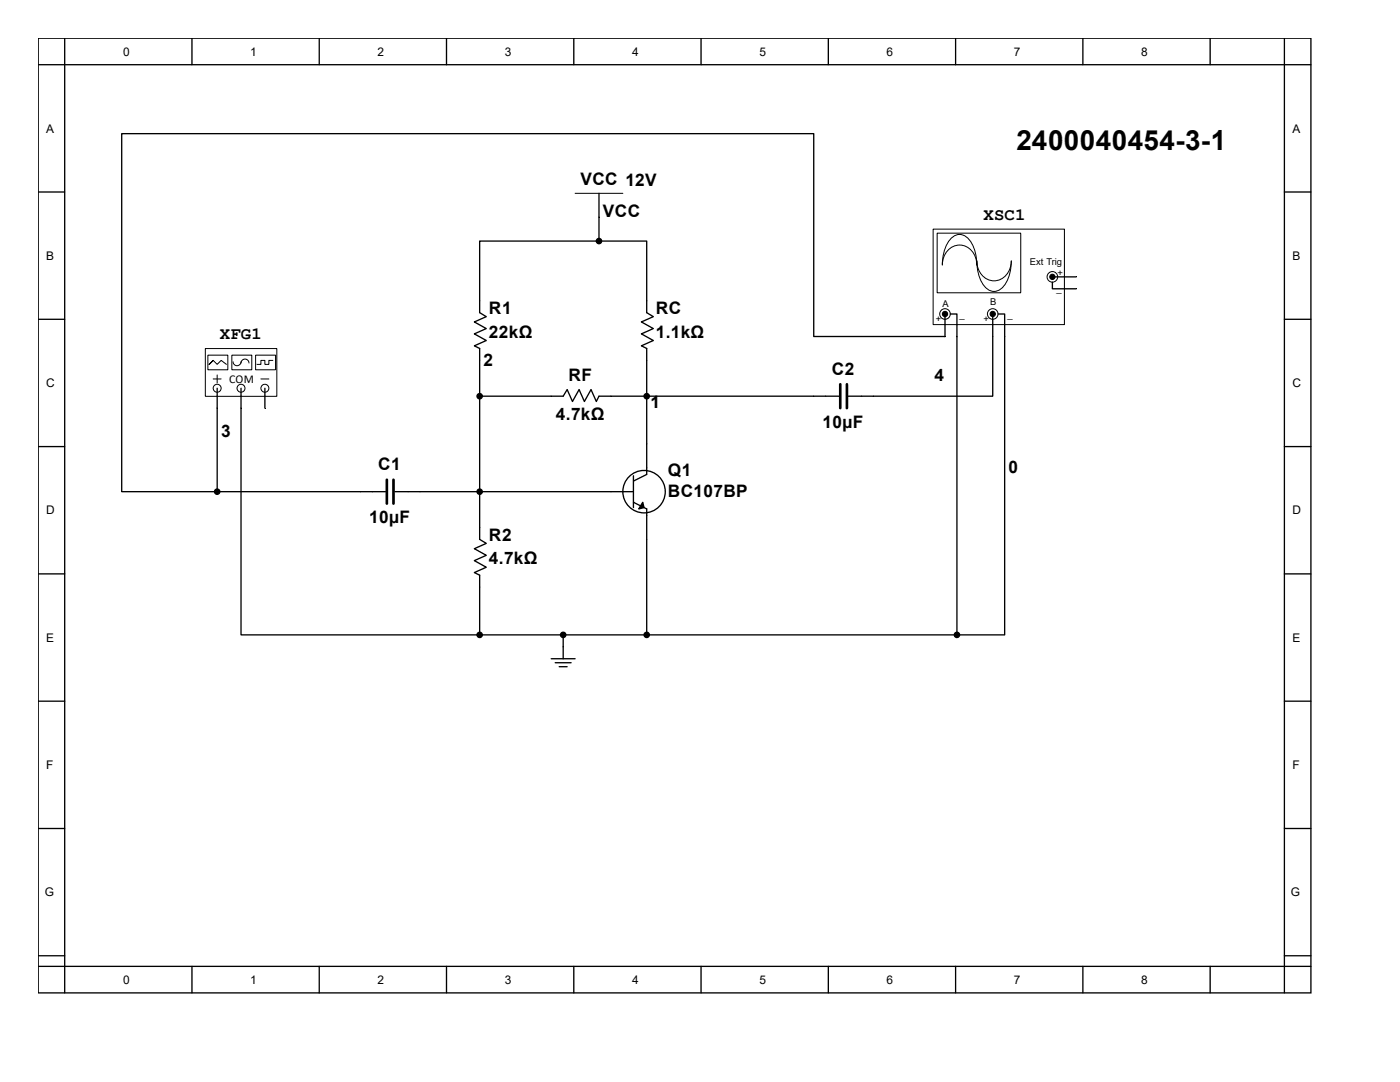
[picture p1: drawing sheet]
<svg xmlns="http://www.w3.org/2000/svg" width="279mm" height="216mm" viewBox="0 0 279 216" stroke-linecap="round" stroke-linejoin="round" font-family="sans-serif">
<g fill="none" stroke="#000" stroke-width=".26">
<path d="M7.6 7.6h254v190.5h-254zM7.6 12.9h254M12.9 7.6v190.5M38.3 7.6v5.3M63.7 7.6v5.3M89.1 7.6v5.3M114.5 7.6v5.3M139.9 7.6v5.3M165.3 7.6v5.3M190.7 7.6v5.3M216.1 7.6v5.3M241.5 7.6v5.3"/>
<path d="M256.3 7.6v190.5M7.6 38.3h5.3M256.3 38.3h5.3M7.6 63.7h5.3M95.7 60v2.4l1.3 .8-2.3 1 2.3 1.4-2.3 1 2.3 1.3-2.3 1.1 1 .5v2.4M110 79.1h2.4l.8-1.4 1 2.4 1.4-2.4 1 2.4 1.4-2.4 1 2.4 .5-1h2.4M129.1 60v2.4l1.3 .8-2.4 1 2.4 1.4-2.4 1 2.4 1.3-2.4 1.1 1.1 .5v2.4M162.4 79.1h5M169.3 79.1h5M256.3 63.7h5.3M7.6 89.1h5.3M71.9 98.1h5"/>
<path d="M78.8 98.1h5M121.9 98.1h4.5M126.4 94.9v6.4M129.1 88.6v6.1l-2.7 1.3M256.3 89.1h5.3M7.6 114.5h5.3M95.7 105.3v2.3l1.3 .8-2.3 1.1 2.3 1.3-2.3 1.1 2.3 1.3-2.3 1 1 .6v2.4M126.4 100.2l2.7 1.3v6.1M256.3 114.5h5.3M7.6 139.9h5.3M110 131.4h4.8M110.8 132.2h3.2"/>
<path d="M111.6 133h1.6M112.4 129.1v2.3M256.3 139.9h5.3M7.6 165.3h5.3M256.3 165.3h5.3M7.6 190.7h5.3M7.6 192.8h254M38.3 192.8v5.3M63.7 192.8v5.3M89.1 192.8v5.3M114.5 192.8v5.3M139.9 192.8v5.3"/>
<path d="M165.3 192.8v5.3M190.7 192.8v5.3M216.1 192.8v5.3M241.5 192.8v5.3M256.3 190.7h5.3"/>
<circle cx="128.5" cy="98.1" r="4.2"/>
</g>
<path d="M167.7 76.7v4.7M169 76.7v4.7M77.2 95.7v4.8M78.5 95.7v4.8" fill="none" stroke="#000" stroke-width=".53"/>
<path d="M128.3 100.2l.2 1.1-1 .2z" fill="#000" stroke="#000" stroke-width=".26"/>
<path d="M41 69.6h14.2v9.5h-14.2z" fill="#fff"/>
<path d="M41 69.6h14.2v9.5h-14.2z" fill="none" stroke="#000" stroke-width=".2"/>
<circle cx="43.3" cy="77.5" r=".79" fill="#fff" stroke="#000" stroke-width=".2"/>
<path d="M43.3 77.5v1.6" fill="none" stroke="#000" stroke-width=".26"/>
<path d="M42.5 75.6h1.6" fill="none" stroke="#000" stroke-width=".2"/>
<circle cx="48.1" cy="77.5" r=".79" fill="#fff" stroke="#000" stroke-width=".2"/>
<path d="M48.1 77.5v1.6" fill="none" stroke="#000" stroke-width=".26"/>
<circle cx="52.9" cy="77.5" r=".79" fill="#fff" stroke="#000" stroke-width=".2"/>
<path d="M43.3 74.8v1.6M52.1 75.6h1.6" fill="none" stroke="#000" stroke-width=".2"/>
<path d="M52.9 77.5v1.6" fill="none" stroke="#000" stroke-width=".26"/>
<path d="M41.5 70.9h4v2.9h-4z" fill="#fff"/>
<path d="M41.5 70.9h4v2.9h-4zM41.8 72.7l.7-.8-.7 .8 .7-.8 .8 .8 .8-.8 1.1 .8" fill="none" stroke="#000" stroke-width=".2"/>
<path d="M46.3 70.9h3.9v2.9h-3.9z" fill="#fff"/>
<path d="M46.3 70.9h3.9v2.9h-3.9zM46.5 72.2a.79 .79 0 0 0 .8 .8 .79 .79 0 0 0 .8-.8M48.1 72.4a.79 .79 0 0 1 .8-.8 .79 .79 0 0 1 .8 .8" fill="none" stroke="#000" stroke-width=".2"/>
<path d="M51.1 70.9h3.9v2.9h-3.9z" fill="#fff"/>
<path d="M51 70.9h4v2.9h-4zM54.5 71.9h-.8v.8h-.8v-.8h-.8v.8h-.8" fill="none" stroke="#000" stroke-width=".2"/>
<path d="M43.3 79.1v2.3M48.1 79.1v2.3M52.9 79.1v2.3" fill="none" stroke="#000" stroke-width=".26"/>
<path d="M186.3 45.8h26.1v19h-26.1z" fill="#fff"/>
<path d="M186.2 45.7h26.2v19.1h-26.2z" fill="none" stroke="#000" stroke-width=".2"/>
<path d="M187.1 46.6h16.6v11.8h-16.6z" fill="#fff"/>
<path d="M187 46.5h16.7v11.9h-16.7zM189.8 47.6a2.35 2.35 0 0 1 3.9 .6 8.3 8.3 0 0 1 1.2 4.7 3.5 3.5 0 0 0-1.6-3.4 3.5 3.5 0 0 0-3.7 .1 4.1 4.1 0 0 0-1.5 3.3 7.8 7.8 0 0 1 1.7-5.3zM194.9 52.1a3.5 3.5 0 0 0 1.7 3.3 3.5 3.5 0 0 0 3.7 0 4.1 4.1 0 0 0 1.5-3.3 7.2 7.2 0 0 1-2.2 5.7 2.38 2.38 0 0 1-3.4-1.1 8.3 8.3 0 0 1-1.3-4.6z" fill="none" stroke="#000" stroke-width=".2"/>
<g fill="#fff" stroke="#000" stroke-width=".2">
<circle cx="198.1" cy="62.7" r="1.06"/>
<circle cx="188.6" cy="62.7" r="1.06"/>
<circle cx="210" cy="55.2" r="1.06"/>
</g>
<g fill="none" stroke="#000" stroke-width=".26">
<path d="M119.5 38.6v9.5M119.5 48.1h9.6v11.9M119.5 48.1h-23.8v11.9M210 56.3v1.3h4.8M210.3 55.2h4.5M95.7 79.1h14.3M95.7 71.9v33.4M121.9 79.1h40.5M129.1 71.9v16.7M188.6 63.2v4h-26.2v-40.5h-138.1v71.4h19M189.7 62.7h1.3v64M198.1 62.7v16.4h-23.8"/>
<path d="M199.2 62.7h1.3v64h-9.5M43.3 98.1h28.6M43.3 81.4v16.7M48.1 81.4v45.3h47.6M83.8 98.1h38.1M95.7 117.2v9.5M129.1 107.6v19.1M95.7 126.7h95.3M112.4 126.7v2.4"/>
</g>
<g fill="#000" stroke="#000" stroke-width=".2">
<circle cx="210" cy="55.2" r=".53"/>
<circle cx="188.6" cy="62.7" r=".53"/>
<circle cx="198.1" cy="62.7" r=".53"/>
</g>
<path d="M114.8 38.6h9.5" fill="none" stroke="#000" stroke-width=".2"/>
<g fill="#000" stroke="#000" stroke-width=".26">
<circle cx="119.5" cy="48.1" r=".53"/>
<circle cx="95.7" cy="79.1" r=".53"/>
<circle cx="129.1" cy="79.1" r=".53"/>
<circle cx="43.3" cy="98.1" r=".53"/>
<circle cx="95.7" cy="98.1" r=".53"/>
<circle cx="95.7" cy="126.7" r=".53"/>
<circle cx="112.4" cy="126.7" r=".53"/>
<circle cx="129.1" cy="126.7" r=".53"/>
<circle cx="191" cy="126.7" r=".53"/>
</g>
<text font-size="5.6" x="202.9" y="29.8">2400040454-3-1</text>
<g font-size="3.4">
<text x="115.8" y="37">VCC 12V</text>
<text x="120.3" y="43.3">VCC</text>
<text x="196.3" y="43.8">XSC1</text>
<text x="97.6" y="62.6">R1</text>
<text x="130.9" y="62.6">RC</text>
<text x="43.9" y="67.6">XFG1</text>
<text x="97.6" y="67.4">22kΩ</text>
<text x="130.9" y="67.4">1.1kΩ</text>
<text x="96.5" y="72.9">2</text>
<text x="113.5" y="76.1">RF</text>
<text x="166" y="74.8">C2</text>
<text x="186.5" y="76.1">4</text>
<text x="111" y="83.8">4.7kΩ</text>
<text x="129.8" y="81.4">1</text>
<text x="44.1" y="87.2">3</text>
<text x="164.2" y="85.4">10µF</text>
<text x="75.5" y="93.9">C1</text>
<text x="133.3" y="94.9">Q1</text>
<text x="201.3" y="94.4">0</text>
<text x="133.3" y="99.1">BC107BP</text>
<text x="73.7" y="104.4">10µF</text>
<text x="97.6" y="107.9">R2</text>
<text x="97.6" y="112.6">4.7kΩ</text>
</g>
<g font-size="2.4">
<text x="24.6" y="11.1">0</text>
<text x="50" y="11.1">1</text>
<text x="75.4" y="11.1">2</text>
<text x="100.8" y="11.1">3</text>
<text x="126.2" y="11.1">4</text>
<text x="151.6" y="11.1">5</text>
<text x="177" y="11.1">6</text>
<text x="202.4" y="11.1">7</text>
<text x="227.8" y="11.1">8</text>
<text x="9.2" y="26.5">A</text>
<text x="257.9" y="26.5">A</text>
<text x="9.2" y="51.9">B</text>
<text x="257.9" y="51.9">B</text>
<text x="9.2" y="77.3">C</text>
<text x="45.7" y="76.3">COM</text>
<text x="257.9" y="77.3">C</text>
<text x="9.2" y="102.7">D</text>
<text x="257.9" y="102.7">D</text>
<text x="9.2" y="128.1">E</text>
<text x="257.9" y="128.1">E</text>
<text x="9.2" y="153.5">F</text>
<text x="257.9" y="153.5">F</text>
<text x="8.9" y="178.9">G</text>
<text x="257.6" y="178.9">G</text>
<text x="24.6" y="196.3">0</text>
<text x="50" y="196.3">1</text>
<text x="75.4" y="196.3">2</text>
<text x="100.8" y="196.3">3</text>
<text x="126.2" y="196.3">4</text>
<text x="151.6" y="196.3">5</text>
<text x="177" y="196.3">6</text>
<text x="202.4" y="196.3">7</text>
<text x="227.8" y="196.3">8</text>
</g>
<g font-size="1.9">
<text x="205.5" y="53">Ext Trig</text>
<text x="210.8" y="58.3">_</text>
<text x="211.1" y="55.1">+</text>
<text x="186.7" y="64.3">+</text>
<text x="188.1" y="61.2">A</text>
<text x="191.5" y="63.5">_</text>
<text x="196.3" y="64.3">+</text>
<text x="197.6" y="60.9">B</text>
<text x="201" y="63.5">_</text>
</g>
</svg>
